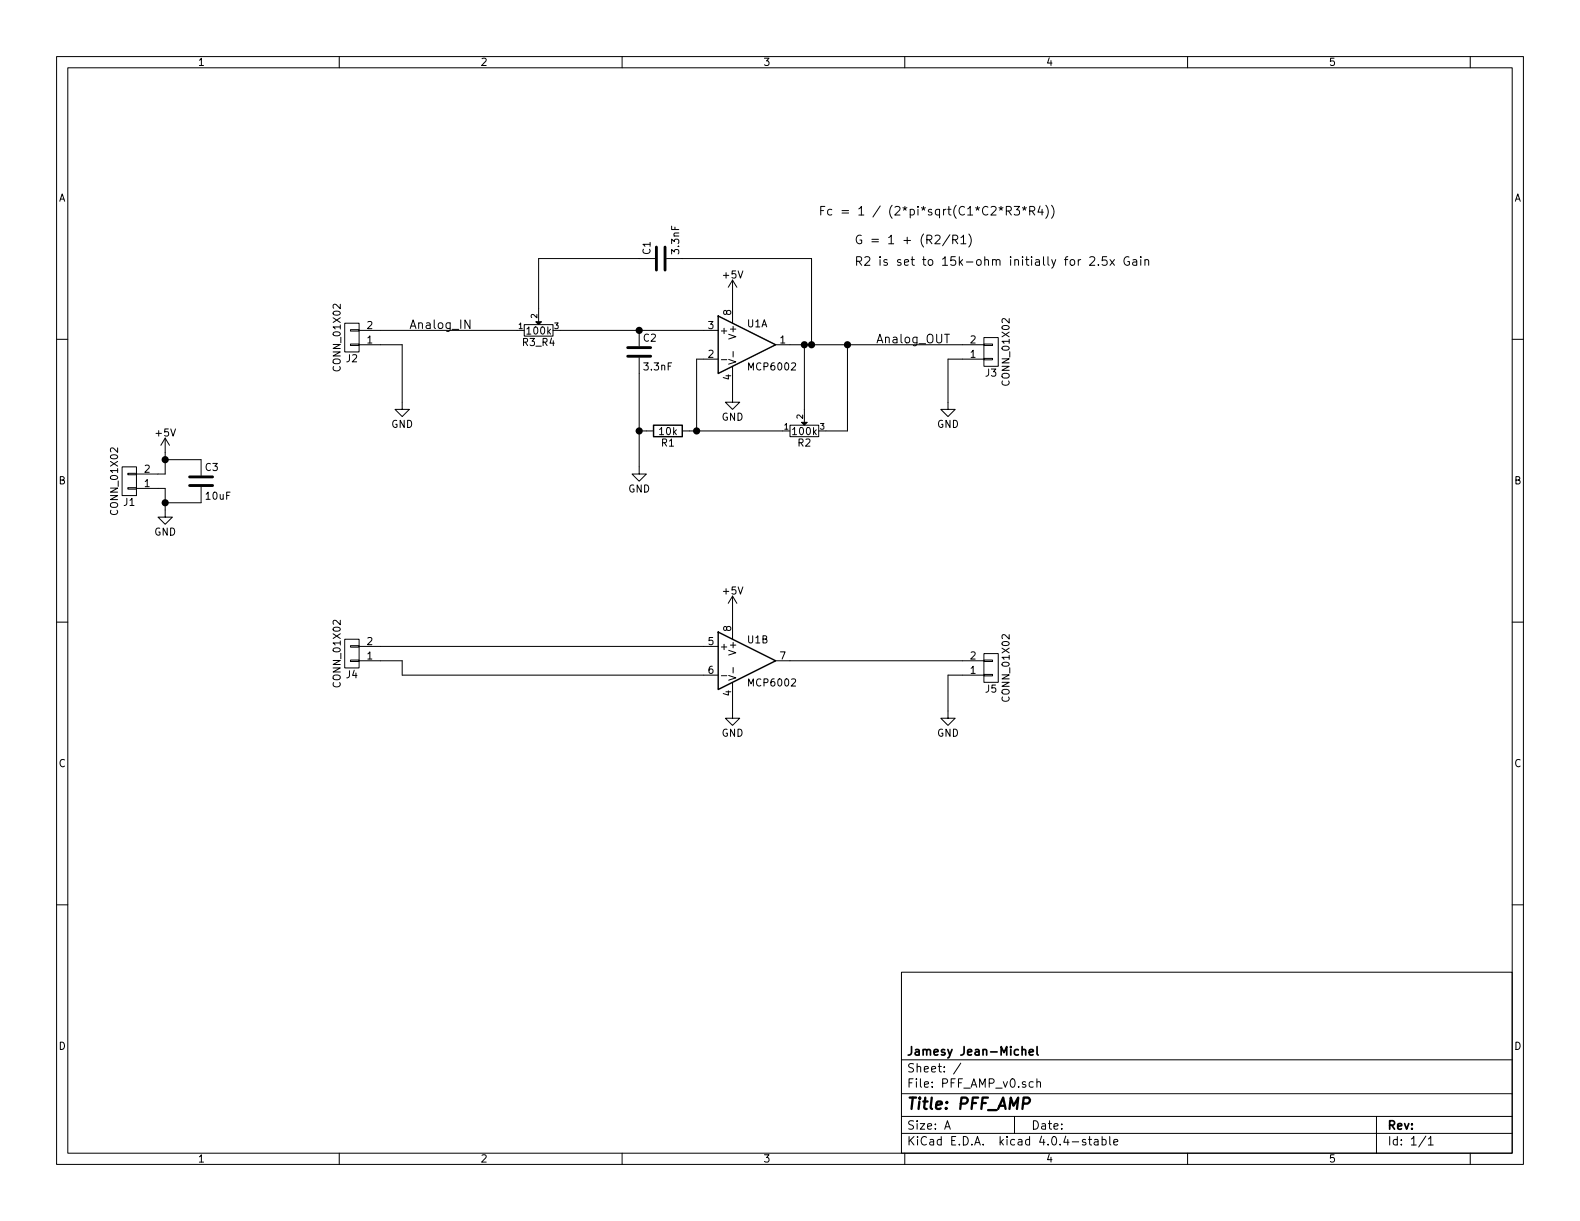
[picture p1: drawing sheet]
EESchema Schematic File Version 2
LIBS:power
LIBS:device
LIBS:transistors
LIBS:conn
LIBS:linear
LIBS:regul
LIBS:74xx
LIBS:cmos4000
LIBS:adc-dac
LIBS:memory
LIBS:xilinx
LIBS:microcontrollers
LIBS:dsp
LIBS:microchip
LIBS:analog_switches
LIBS:motorola
LIBS:texas
LIBS:intel
LIBS:audio
LIBS:interface
LIBS:digital-audio
LIBS:philips
LIBS:display
LIBS:cypress
LIBS:siliconi
LIBS:opto
LIBS:atmel
LIBS:contrib
LIBS:valves
EELAYER 25 0
EELAYER END
$Descr A 11000 8500
encoding utf-8
Sheet 1 1
Title "PFF_AMP"
Date ""
Rev ""
Comp "Jamesy Jean-Michel"
Comment1 ""
Comment2 ""
Comment3 ""
Comment4 ""
$EndDescr
$Comp
L MCP6002 U1
U 1 1
P 5200 2400
F 0 "U1" H 5200 2550 50  0000 L CNN
F 1 "MCP6002" H 5200 2250 50  0000 L CNN
F 2 "Housings_DIP:DIP-8_W7.62mm_LongPads" H 5100 2450 50  0001 C CNN
F 3 "" H 5200 2550 50  0000 C CNN
	1    5200 2400
	1    0    0    -1  
$EndComp
$Comp
L MCP6002 U1
U 2 1
P 5200 4600
F 0 "U1" H 5200 4750 50  0000 L CNN
F 1 "MCP6002" H 5200 4450 50  0000 L CNN
F 2 "Housings_DIP:DIP-8_W7.62mm_LongPads" H 5100 4650 50  0001 C CNN
F 3 "" H 5200 4750 50  0000 C CNN
	2    5200 4600
	1    0    0    -1  
$EndComp
$Comp
L POT R3_R4
U 1 1
P 3750 2300
F 0 "R3_R4" H 3750 2220 50  0000 C CNN
F 1 "100k" H 3750 2300 50  0000 C CNN
F 2 "Potentiometers:Potentiometer_Bourns_3296W_3-8Zoll_Inline_ScrewUp" H 3750 2300 50  0001 C CNN
F 3 "" H 3750 2300 50  0000 C CNN
	1    3750 2300
	1    0    0    -1  
$EndComp
$Comp
L POT R2
U 1 1
P 5600 3000
F 0 "R2" H 5600 2920 50  0000 C CNN
F 1 "100k" H 5600 3000 50  0000 C CNN
F 2 "Potentiometers:Potentiometer_Bourns_3296W_3-8Zoll_Inline_ScrewUp" H 5600 3000 50  0001 C CNN
F 3 "" H 5600 3000 50  0000 C CNN
	1    5600 3000
	1    0    0    -1  
$EndComp
$Comp
L R R1
U 1 1
P 4650 3000
F 0 "R1" V 4730 3000 50  0000 C CNN
F 1 "10k" V 4650 3000 50  0000 C CNN
F 2 "Resistors_SMD:R_1206_HandSoldering" V 4580 3000 50  0001 C CNN
F 3 "" H 4650 3000 50  0000 C CNN
	1    4650 3000
	0    1    1    0   
$EndComp
$Comp
L C C2
U 1 1
P 4450 2450
F 0 "C2" H 4475 2550 50  0000 L CNN
F 1 "3.3nF" H 4475 2350 50  0000 L CNN
F 2 "Capacitors_SMD:C_1206_HandSoldering" H 4488 2300 50  0001 C CNN
F 3 "" H 4450 2450 50  0000 C CNN
	1    4450 2450
	1    0    0    -1  
$EndComp
$Comp
L C C1
U 1 1
P 4600 1800
F 0 "C1" H 4625 1900 50  0000 L CNN
F 1 "3.3nF" H 4625 1700 50  0000 L CNN
F 2 "Capacitors_SMD:C_1206_HandSoldering" H 4638 1650 50  0001 C CNN
F 3 "" H 4600 1800 50  0000 C CNN
	1    4600 1800
	0    -1   -1   0   
$EndComp
$Comp
L CONN_01X02 J1
U 1 1
P 900 3350
F 0 "J1" H 900 3500 50  0000 C CNN
F 1 "CONN_01X02" V 1000 3350 50  0000 C CNN
F 2 "Terminal_Blocks:TerminalBlock_Pheonix_MPT-2.54mm_2pol" H 900 3350 50  0001 C CNN
F 3 "" H 900 3350 50  0000 C CNN
	1    900  3350
	-1   0    0    1   
$EndComp
$Comp
L CONN_01X02 J2
U 1 1
P 2450 2350
F 0 "J2" H 2450 2500 50  0000 C CNN
F 1 "CONN_01X02" V 2550 2350 50  0000 C CNN
F 2 "Terminal_Blocks:TerminalBlock_Pheonix_MPT-2.54mm_2pol" H 2450 2350 50  0001 C CNN
F 3 "" H 2450 2350 50  0000 C CNN
	1    2450 2350
	-1   0    0    1   
$EndComp
$Comp
L CONN_01X02 J3
U 1 1
P 6900 2450
F 0 "J3" H 6900 2600 50  0000 C CNN
F 1 "CONN_01X02" V 7000 2450 50  0000 C CNN
F 2 "Terminal_Blocks:TerminalBlock_Pheonix_MPT-2.54mm_2pol" H 6900 2450 50  0001 C CNN
F 3 "" H 6900 2450 50  0000 C CNN
	1    6900 2450
	1    0    0    1   
$EndComp
$Comp
L +5V #PWR01
U 1 1
P 1150 3150
F 0 "#PWR01" H 1150 3000 50  0001 C CNN
F 1 "+5V" H 1150 3290 50  0000 C CNN
F 2 "" H 1150 3150 50  0000 C CNN
F 3 "" H 1150 3150 50  0000 C CNN
	1    1150 3150
	1    0    0    -1  
$EndComp
$Comp
L +5V #PWR02
U 1 1
P 5100 2050
F 0 "#PWR02" H 5100 1900 50  0001 C CNN
F 1 "+5V" H 5100 2190 50  0000 C CNN
F 2 "" H 5100 2050 50  0000 C CNN
F 3 "" H 5100 2050 50  0000 C CNN
	1    5100 2050
	1    0    0    -1  
$EndComp
$Comp
L +5V #PWR03
U 1 1
P 5100 4250
F 0 "#PWR03" H 5100 4100 50  0001 C CNN
F 1 "+5V" H 5100 4390 50  0000 C CNN
F 2 "" H 5100 4250 50  0000 C CNN
F 3 "" H 5100 4250 50  0000 C CNN
	1    5100 4250
	1    0    0    -1  
$EndComp
$Comp
L GND #PWR04
U 1 1
P 5100 2750
F 0 "#PWR04" H 5100 2500 50  0001 C CNN
F 1 "GND" H 5100 2600 50  0000 C CNN
F 2 "" H 5100 2750 50  0000 C CNN
F 3 "" H 5100 2750 50  0000 C CNN
	1    5100 2750
	1    0    0    -1  
$EndComp
$Comp
L GND #PWR05
U 1 1
P 5100 4950
F 0 "#PWR05" H 5100 4700 50  0001 C CNN
F 1 "GND" H 5100 4800 50  0000 C CNN
F 2 "" H 5100 4950 50  0000 C CNN
F 3 "" H 5100 4950 50  0000 C CNN
	1    5100 4950
	1    0    0    -1  
$EndComp
$Comp
L GND #PWR06
U 1 1
P 1150 3550
F 0 "#PWR06" H 1150 3300 50  0001 C CNN
F 1 "GND" H 1150 3400 50  0000 C CNN
F 2 "" H 1150 3550 50  0000 C CNN
F 3 "" H 1150 3550 50  0000 C CNN
	1    1150 3550
	1    0    0    -1  
$EndComp
$Comp
L GND #PWR07
U 1 1
P 2800 2800
F 0 "#PWR07" H 2800 2550 50  0001 C CNN
F 1 "GND" H 2800 2650 50  0000 C CNN
F 2 "" H 2800 2800 50  0000 C CNN
F 3 "" H 2800 2800 50  0000 C CNN
	1    2800 2800
	1    0    0    -1  
$EndComp
$Comp
L GND #PWR08
U 1 1
P 6600 2800
F 0 "#PWR08" H 6600 2550 50  0001 C CNN
F 1 "GND" H 6600 2650 50  0000 C CNN
F 2 "" H 6600 2800 50  0000 C CNN
F 3 "" H 6600 2800 50  0000 C CNN
	1    6600 2800
	1    0    0    -1  
$EndComp
$Comp
L GND #PWR09
U 1 1
P 4450 3250
F 0 "#PWR09" H 4450 3000 50  0001 C CNN
F 1 "GND" H 4450 3100 50  0000 C CNN
F 2 "" H 4450 3250 50  0000 C CNN
F 3 "" H 4450 3250 50  0000 C CNN
	1    4450 3250
	1    0    0    -1  
$EndComp
Wire Wire Line
	4800 3000 5450 3000
Wire Wire Line
	4850 3000 4850 2500
Wire Wire Line
	4850 2500 4900 2500
Wire Wire Line
	4450 3250 4450 2600
Wire Wire Line
	4500 3000 4450 3000
Connection ~ 4450 3000
Connection ~ 4850 3000
Wire Wire Line
	5600 2850 5600 2400
Wire Wire Line
	5500 2400 6700 2400
Wire Wire Line
	5750 3000 5900 3000
Wire Wire Line
	5900 3000 5900 2400
Connection ~ 5600 2400
Wire Wire Line
	5100 2750 5100 2700
Wire Wire Line
	5100 2100 5100 2050
Wire Wire Line
	5100 4300 5100 4250
Wire Wire Line
	5100 4950 5100 4900
Wire Wire Line
	4750 1800 5650 1800
Wire Wire Line
	5650 1800 5650 2400
Connection ~ 5650 2400
Wire Wire Line
	3900 2300 4900 2300
Connection ~ 4450 2300
Wire Wire Line
	4450 1800 3750 1800
Wire Wire Line
	3750 1800 3750 2150
Wire Wire Line
	2650 2400 2800 2400
Wire Wire Line
	2800 2400 2800 2800
Wire Wire Line
	2650 2300 3600 2300
Connection ~ 5900 2400
Wire Wire Line
	6600 2800 6600 2500
Wire Wire Line
	6600 2500 6700 2500
Wire Wire Line
	1100 3300 1150 3300
Wire Wire Line
	1150 3300 1150 3150
Wire Wire Line
	1100 3400 1150 3400
Wire Wire Line
	1150 3400 1150 3550
Text Notes 5700 1500 0    60   ~ 0
Fc = 1 / (2*pi*sqrt(C1*C2*R3*R4))
Text Notes 5950 1700 0    60   ~ 0
G = 1 + (R2/R1)
Text Notes 5950 1850 0    60   ~ 0
R2 is set to 15k-ohm initially for 2.5x Gain
$Comp
L CONN_01X02 J4
U 1 1
P 2450 4550
F 0 "J4" H 2450 4700 50  0000 C CNN
F 1 "CONN_01X02" V 2550 4550 50  0000 C CNN
F 2 "Terminal_Blocks:TerminalBlock_Pheonix_MPT-2.54mm_2pol" H 2450 4550 50  0001 C CNN
F 3 "" H 2450 4550 50  0000 C CNN
	1    2450 4550
	-1   0    0    1   
$EndComp
$Comp
L CONN_01X02 J5
U 1 1
P 6900 4650
F 0 "J5" H 6900 4800 50  0000 C CNN
F 1 "CONN_01X02" V 7000 4650 50  0000 C CNN
F 2 "Terminal_Blocks:TerminalBlock_Pheonix_MPT-2.54mm_2pol" H 6900 4650 50  0001 C CNN
F 3 "" H 6900 4650 50  0000 C CNN
	1    6900 4650
	1    0    0    1   
$EndComp
Wire Wire Line
	2650 4500 4900 4500
Wire Wire Line
	4900 4700 2800 4700
Wire Wire Line
	2800 4700 2800 4600
Wire Wire Line
	2800 4600 2650 4600
Wire Wire Line
	5500 4600 6700 4600
$Comp
L GND #PWR010
U 1 1
P 6600 4950
F 0 "#PWR010" H 6600 4700 50  0001 C CNN
F 1 "GND" H 6600 4800 50  0000 C CNN
F 2 "" H 6600 4950 50  0000 C CNN
F 3 "" H 6600 4950 50  0000 C CNN
	1    6600 4950
	1    0    0    -1  
$EndComp
Wire Wire Line
	6600 4950 6600 4700
Wire Wire Line
	6600 4700 6700 4700
Text Label 2850 2300 0    60   ~ 0
Analog_IN
Text Label 6100 2400 0    60   ~ 0
Analog_OUT
$Comp
L C C3
U 1 1
P 1400 3350
F 0 "C3" H 1425 3450 50  0000 L CNN
F 1 "10uF" H 1425 3250 50  0000 L CNN
F 2 "Capacitors_SMD:C_0603" H 1438 3200 50  0001 C CNN
F 3 "" H 1400 3350 50  0000 C CNN
	1    1400 3350
	1    0    0    -1  
$EndComp
Wire Wire Line
	1400 3200 1150 3200
Connection ~ 1150 3200
Wire Wire Line
	1400 3500 1150 3500
Connection ~ 1150 3500
$EndSCHEMATC
